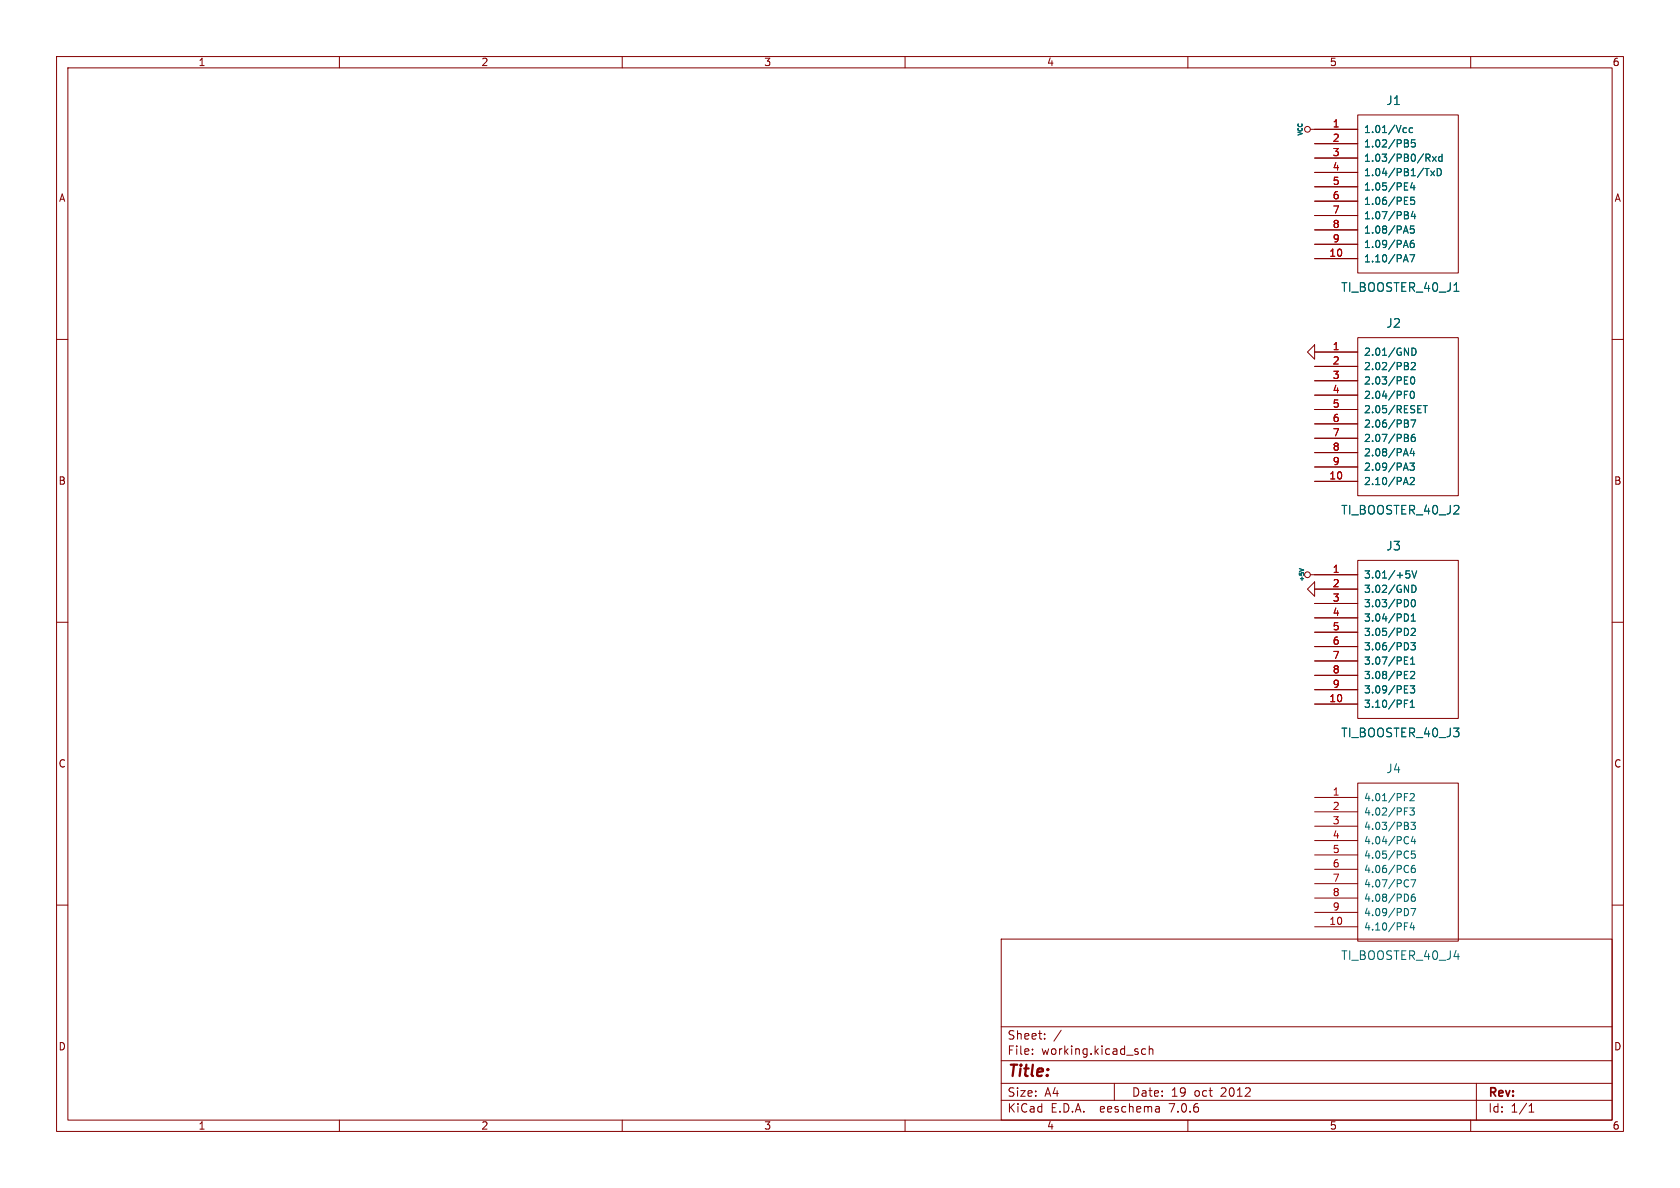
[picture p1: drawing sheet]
<svg xmlns="http://www.w3.org/2000/svg" width="297mm" height="210mm" viewBox="0 0 297 210" stroke-linecap="round" stroke-linejoin="round" font-family="sans-serif">
<g fill="none" stroke="#840000" stroke-width=".18">
<path d="M10 10h277v190h-277zM12 12h273v186h-273zM60 10v2M110 10v2M160 10v2M210 10v2M260 10v2M231.6 22.9h8.4M232.4 25.4h7.6M232.4 27.9h7.6M232.4 30.5h7.6M232.4 33h7.6"/>
<path d="M232.4 35.6h7.6M232.4 38.1h7.6M240 20.3h17.8v28h-17.8zM10 60h2M232.4 45.7h7.6M232.4 40.6h7.6M232.4 43.2h7.6M240 59.7h17.8v27.9h-17.8zM285 60h2M231.1 62.2l1.3-1.2v2.5zM232.4 62.2h7.6M232.4 64.8h7.6"/>
<path d="M232.4 67.3h7.6M232.4 69.9h7.6M232.4 72.4h7.6M232.4 74.9h7.6M232.4 77.5h7.6M232.4 85.1h7.6M232.4 80h7.6M232.4 82.6h7.6M240 99.1h17.8v27.9h-17.8zM10 110h2M231.6 101.6h8.4M232.4 102.9v2.5l-1.3-1.3z"/>
<path d="M232.4 104.1h7.6M232.4 106.7h7.6M232.4 109.2h7.6M232.4 111.8h7.6M232.4 114.3h7.6M232.4 116.8h7.6M232.4 119.4h7.6M285 110h2M232.4 124.5h7.6M232.4 121.9h7.6M240 138.4h17.8v28h-17.8zM10 160h2"/>
<path d="M232.4 141h7.6M232.4 143.5h7.6M232.4 146.1h7.6M232.4 148.6h7.6M232.4 151.1h7.6M232.4 153.7h7.6M232.4 156.2h7.6M232.4 158.8h7.6M285 160h2M177 166h108v32h-108zM232.4 163.8h7.6M232.4 161.3h7.6"/>
<path d="M60 198v2M110 198v2M160 198v2M177 194.5h108M177 191.5h108M177 187.5h108M177 181.5h108M182.5 186.3v.1M182.5 185.5v.1M184.7 183.6v.1M184.7 182.8v.1M187.6 182.1l-1.3 2"/>
<path d="M197 191.5v3M202.5 185.5l-.4-.1-.3 .3v.4l.2 .2h.5M203.2 185.5l.2-.1 .3 .1 .1 .9M203.2 184.9v1.5M204.9 195.7l.1 .9M205 196.5l-.2 .1M205 196h-.2M210 198v2M260 198v2M261 191.5v6.5M270.3 196.6h.9M270.3 195.5l.4-.4v1.5"/>
<circle cx="231.1" cy="22.9" r=".51"/>
<circle cx="231.1" cy="101.6" r=".51"/>
</g>
<g fill="none" stroke="#006464" stroke-width=".18">
<path d="M248.3 33.6h.6M248.3 32.3h.6M248.3 36.1h.6M248.3 34.9h.6M248.5 22.6l.1 .1M248.5 39.9l.4 1.3M248.6 23.4h-.1M248.7 25.3l.3 .3-.1 .3-.1 .1M248.7 38l.3 .3-.1 .3-.1 .1M248.8 24.8l.1 .2-.1 .3M248.8 37.5l.1 .2-.1 .3M249.7 32.3l-.3 .9h.8"/>
<path d="M249.7 22.7l-.3-.1-.3 .2 .1 .6h.5M249.8 37.3l-.3 1h.8M250 39.9h-.6l-.1 .7 .2-.2 .4 .1 .1 .2v.4l-.2 .1-.5-.1M250 32.8v.8M250 34.9h-.6v.6l.2-.1h.4l.1 .2-.1 .4-.1 .1-.5-.1M250.1 37.8v.9M250.2 24.7h-.6l-.1 .6 .2-.1 .4 .1 .1 .1v.5l-.2 .1-.5-.1M251.9 29.8h.7M252.1 27.2h.5l.2 .3-.1 .4h-.6M252.4 27.9l.4 .6M252.9 30.2l.7 .9M253.2 27.7l.7 .8"/>
<path d="M253.6 30.2l-.7 .9M253.9 27.7l-.7 .8M254.1 29.8a.64 .64 0 0 1 .7 .6 .64 .64 0 0 1-.7 .7zM254.9 27.2v1.3M254.9 27.7h-.3l-.3 .2 .2 .6h.4M248.5 45l.4 1.3M248.5 42.5l.4 1.3M249.2 45h.9l-.5 1.3M249.9 42.5l-.3 .1a.85 .85 0 0 0 0 1.2l.4-.2v-.4l-.2-.2h-.4l-.1 .2M257 51.5h.9M248.3 67.9h.6M248.3 66.6h.6"/>
<path d="M248.3 69.2h.6M248.5 79.3l.4 1.3M248.7 64.7l.3 .2-.1 .3-.1 .1M248.7 74.8l.3 .3-.1 .3-.1 .1M248.7 77.4l.3 .2-.1 .3-.1 .1M248.8 64.1l.1 .2-.1 .3M248.8 74.3l.1 .2-.1 .3M248.8 76.8l.1 .2-.1 .3M249.4 69.3l.2-.1a.68 .68 0 0 1 .5 .6 .68 .68 0 0 1-.5 .6l-.2-.1-.1-.4zM249.4 74.2h.9l-.6 1.3M249.5 64.2l.5-.1 .2 .3-.8 .9h.8M249.6 66.7l.1-.1a.68 .68 0 0 1 .4 .7 .68 .68 0 0 1-.4 .6 .84 .84 0 0 1-.1-1.2z"/>
<path d="M249.6 61.5a.64 .64 0 0 1 .7 .7 .64 .64 0 0 1-.7 .6zM249.6 79.3l-.3 .9h.8M249.9 79.7v.9M250.1 76.8h-.4a.86 .86 0 0 0 0 1.2l.5-.1v-.4l-.2-.2h-.4l-.1 .2M251.6 71.7h.7M252 71.7v1.3M248.5 84.4l.4 1.3M248.5 81.9l.4 1.2M249.2 81.9h.8l-.4 .4 .4 .2v.5l-.2 .1-.6-.1M249.3 84.5l.5-.1 .2 .4-.8 .9h.8M229.7 100.5l.8 .3M248.3 116.8h.4"/>
<path d="M248.3 117.4h.6M248.3 116.1h.6M248.3 120h.6M248.3 118.7h.6M248.6 108.5a.68 .68 0 0 1 .4 .7 .68 .68 0 0 1-.4 .6M248.6 100.9h.6M248.7 101.4h.3l.2 .2-.1 .5-.4 .1M248.9 106.3v.7M248.9 111.4v.6M248.9 113.9v.7M249.4 118.8l.5-.1 .2 .4-.8 .9h.8M249.4 117.4h.7"/>
<path d="M249.4 116.5l.3-.4v1.3M249.4 113.6h.8l-.4 .5 .4 .1v.6l-.2 .1-.6-.1M249.5 111.2l.5-.1 .2 .3-.8 .9h.8M249.5 109.8h.7M249.5 108.9l.4-.4v1.3M249.6 103.4a.64 .64 0 0 1 .7 .7 .64 .64 0 0 1-.7 .6zM249.6 106.1l.2-.1a.68 .68 0 0 1 .4 .6 .68 .68 0 0 1-.4 .7l-.2-.2-.1-.3zM249.6 100.9l.4 1.3 .5-1.3M248.3 124.4h.4M248.3 123.8h.6M248.3 122.5h.6M248.3 121.2h.6"/>
<path d="M249.3 121.2h.8l-.4 .5 .3 .1v.6l-.1 .1-.6-.1M249.3 125h.7M249.3 124.1l.4-.3v1.2M248.3 140.3h.6M248.3 142.8h.6M248.7 146l.3 .2-.1 .3-.1 .1M248.8 145.4l.1 .2-.1 .3M248.9 158.4v.6M248.9 148h.1M248.9 150.5l.1 .1M248.9 153l.1 .1M248.9 155.6h.1"/>
<path d="M249 149l-.1 .1M249 151.6h-.1M249 154.1l-.1 .1M249 156.7h-.1M249.2 142.8h.8l-.4 .5 .4 .1v.6l-.2 .1-.6-.1M249.3 140.4l.5-.1 .2 .3-.8 .9h.8M249.4 145.4h.8l-.4 .4 .4 .2v.5l-.2 .1-.6-.1M249.4 155.5h.9l-.6 1.3M249.8 147.8l-.3 .9h.8M250.1 153h-.4a.86 .86 0 0 0 0 1.2l.5-.1v-.4l-.2-.2h-.4l-.1 .2M250.1 158.1h-.4a.86 .86 0 0 0 0 1.2l.5-.1v-.4l-.2-.3-.4 .1-.1 .2M250.1 148.3v.9"/>
<path d="M250.2 150.4h-.6l-.1 .6 .2-.1 .4 .1 .1 .2v.4l-.2 .1-.5-.1M248.3 163.1h.6M248.9 160.9v.7M249.4 160.6h.9l-.6 1.3M249.6 163.1l-.3 .9h.8M249.9 163.6v.8"/>
</g>
<text font-size="2.8" fill="#840000" x="178" y="190.9">Title:</text>
<g font-size="2.1" fill="#006464">
<text x="245" y="18.8">J1</text>
<text x="237" y="51.8">TI_BOOSTER_40_J1</text>
<text x="245" y="58.1">J2</text>
<text x="237" y="91.2">TI_BOOSTER_40_J2</text>
<text x="245" y="97.5">J3</text>
<text x="237" y="130.5">TI_BOOSTER_40_J3</text>
<text x="245" y="136.9">J4</text>
<text x="237" y="169.9">TI_BOOSTER_40_J4</text>
</g>
<g font-size="2.1" fill="#840000">
<text x="178" y="184">Sheet:</text>
<text x="178" y="186.7">File:</text>
<text x="184.1" y="186.7">working.kicad_sch</text>
<text x="178" y="196.9">KiCad</text>
<text x="178" y="194.1">Size:</text>
<text x="184.7" y="194.1">A4</text>
<text x="185.7" y="196.9">E.D.A.</text>
<text x="194.6" y="196.9">eeschema</text>
<text x="200" y="194.1">Date:</text>
<text x="207" y="196.9">7.0.6</text>
<text x="207" y="194.1">19</text>
<text x="211.2" y="194.1">oct</text>
<text x="216" y="194.1">2012</text>
<text x="263" y="194.3">Rev:</text>
<text x="263" y="196.9">Id:</text>
<text x="267.1" y="196.9">1/1</text>
</g>
<g font-size="1.8" fill="#840000">
<text x="35" y="11.9">1</text>
<text x="85" y="11.9">2</text>
<text x="135" y="11.9">3</text>
<text x="185" y="11.9">4</text>
<text x="235" y="11.9">5</text>
<text x="285" y="11.9">6</text>
<text x="10.3" y="35.9">A</text>
<text x="285.3" y="35.9">A</text>
<text x="10.3" y="85.9">B</text>
<text x="285.3" y="85.9">B</text>
<text x="10.3" y="135.9">C</text>
<text x="285.3" y="135.9">C</text>
<text x="10.3" y="185.9">D</text>
<text x="285.3" y="185.9">D</text>
<text x="35" y="199.9">1</text>
<text x="85" y="199.9">2</text>
<text x="135" y="199.9">3</text>
<text x="185" y="199.9">4</text>
<text x="235" y="199.9">5</text>
<text x="285" y="199.9">6</text>
</g>
<g font-size="1.8" fill="#a90000">
<text x="235.5" y="22.6">1</text>
<text x="235.5" y="25.1">2</text>
<text x="235.5" y="27.7">3</text>
<text x="235.5" y="30.2">4</text>
<text x="235.5" y="32.8">5</text>
<text x="235.5" y="35.3">6</text>
<text x="235.5" y="37.8">7</text>
<text x="235.5" y="40.4">8</text>
<text x="234.9" y="45.5">10</text>
<text x="235.5" y="42.9">9</text>
<text x="235.5" y="62">1</text>
<text x="235.5" y="64.5">2</text>
<text x="235.5" y="67.1">3</text>
<text x="235.5" y="69.6">4</text>
<text x="235.5" y="72.1">5</text>
<text x="235.5" y="74.7">6</text>
<text x="235.5" y="77.2">7</text>
<text x="235.5" y="79.8">8</text>
<text x="235.5" y="82.3">9</text>
<text x="234.9" y="84.8">10</text>
<text x="235.5" y="101.3">1</text>
<text x="235.5" y="103.9">2</text>
<text x="235.5" y="106.4">3</text>
<text x="235.5" y="109">4</text>
<text x="235.5" y="111.5">5</text>
<text x="235.5" y="114">6</text>
<text x="235.5" y="116.6">7</text>
<text x="235.5" y="119.1">8</text>
<text x="234.9" y="124.2">10</text>
<text x="235.5" y="121.7">9</text>
<text x="235.5" y="140.7">1</text>
<text x="235.5" y="143.3">2</text>
<text x="235.5" y="145.8">3</text>
<text x="235.5" y="148.3">4</text>
<text x="235.5" y="150.9">5</text>
<text x="235.5" y="153.4">6</text>
<text x="235.5" y="156">7</text>
<text x="235.5" y="158.5">8</text>
<text x="235.5" y="161">9</text>
<text x="234.9" y="163.6">10</text>
</g>
<g font-size="1.8" fill="#006464">
<text x="241" y="23.7">1.01/Vcc</text>
<text x="241" y="26.3">1.02/PB5</text>
<text x="241" y="28.8">1.03/PB0/Rxd</text>
<text x="241" y="31.3">1.04/PB1/TxD</text>
<text x="241" y="33.9">1.05/PE4</text>
<text x="241" y="36.4">1.06/PE5</text>
<text x="241" y="39">1.07/PB4</text>
<text x="241" y="41.5">1.08/PA5</text>
<text x="241" y="46.6">1.10/PA7</text>
<text x="241" y="44">1.09/PA6</text>
<text x="241" y="63.1">2.01/GND</text>
<text x="241" y="65.6">2.02/PB2</text>
<text x="241" y="68.2">2.03/PE0</text>
<text x="241" y="70.7">2.04/PF0</text>
<text x="241" y="73.3">2.05/RESET</text>
<text x="241" y="75.8">2.06/PB7</text>
<text x="241" y="78.3">2.07/PB6</text>
<text x="241" y="80.9">2.08/PA4</text>
<text x="241" y="83.4">2.09/PA3</text>
<text x="241" y="86">2.10/PA2</text>
<text x="241" y="102.5">3.01/+5V</text>
<text x="241" y="105">3.02/GND</text>
<text x="241" y="107.5">3.03/PD0</text>
<text x="241" y="110.1">3.04/PD1</text>
<text x="241" y="112.6">3.05/PD2</text>
<text x="241" y="115.2">3.06/PD3</text>
<text x="241" y="117.7">3.07/PE1</text>
<text x="241" y="125.3">3.10/PF1</text>
<text x="241" y="120.2">3.08/PE2</text>
<text x="241" y="122.8">3.09/PE3</text>
<text x="241" y="141.8">4.01/PF2</text>
<text x="241" y="144.4">4.02/PF3</text>
<text x="241" y="146.9">4.03/PB3</text>
<text x="241" y="149.5">4.04/PC4</text>
<text x="241" y="152">4.05/PC5</text>
<text x="241" y="154.5">4.06/PC6</text>
<text x="241" y="157.1">4.07/PC7</text>
<text x="241" y="159.6">4.08/PD6</text>
<text x="241" y="164.7">4.10/PF4</text>
<text x="241" y="162.2">4.09/PD7</text>
</g>
<g font-size="1.1" fill="#006464">
<text x="230.5" y="24.1" transform="rotate(-90 230.5 24.1)">VCC</text>
<text x="230.7" y="102.9" transform="rotate(-90 230.7 102.9)">+5V</text>
</g>
</svg>
